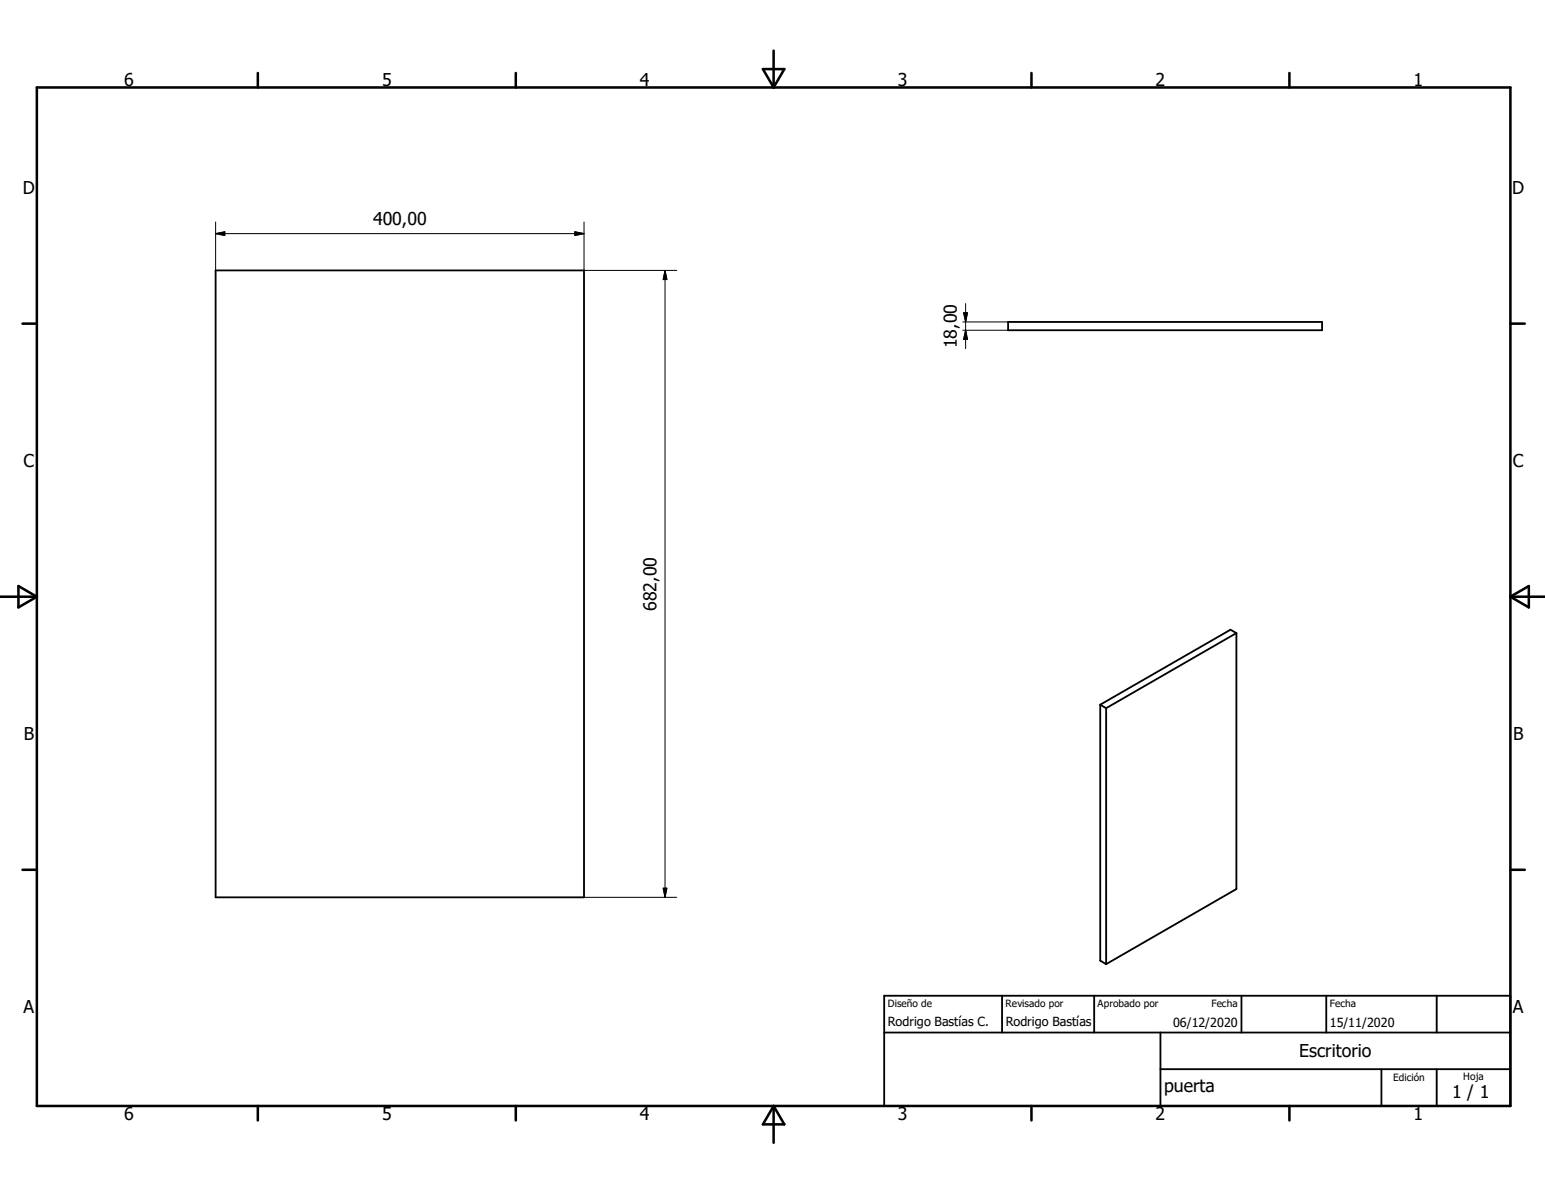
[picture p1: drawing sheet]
<svg xmlns="http://www.w3.org/2000/svg" width="279mm" height="216mm" viewBox="0 0 279 216" stroke-linecap="round" stroke-linejoin="round" font-family="sans-serif">
<g fill="none" stroke="#000" stroke-width=".33">
<path d="M39 48.9h66.6v113.4h-66.6zM182.3 58.2h56.8v1.5h-56.8zM223.6 114.5v46.3l-23.6 13.5M223.6 114.5l-1.1-.6-23.5 13.5M223.6 114.5l-23.6 13.6M199 127.4v46.3l1 .6M199 127.4l1 .7M200 128.1v46.2M159.9 186.7h113.2M159.9 180.1h113.2v19.9h-113.2zM181.2 180.1v6.6M197.9 180.1v6.6"/>
<path d="M209.9 193.3h63.2M209.9 186.7v13.3M224.5 180.1v6.6M239.8 180.1v6.6M249.8 193.3v6.7M259.8 180.1v6.6M259.8 193.3v6.7"/>
</g>
<g fill="none" stroke="#000" stroke-width=".46">
<path d="M6.7 15.8h266.4v184.2h-266.4zM46.6 13.2v2.6M93.3 13.2v2.6M138 12.5h3.8l-1.9 3.3zM139.9 9.2v6.6M186.5 13.2v2.6M233.2 13.2v2.6M4.1 58.5h2.6M273.1 58.5h2.6M0 107.9h6.7M3.3 106l3.4 1.9-3.4 1.9zM273.1 107.9h6.3"/>
<path d="M273.1 107.9l3.4-1.9v3.8zM4.1 157.3h2.6M273.1 157.3h2.6M46.6 200v2.6M93.3 200v2.6M139.9 200v6.6M139.9 200l1.9 3.3h-3.8zM186.5 200v2.6M233.2 200v2.6"/>
</g>
<g fill="none" stroke="#000" stroke-width=".18">
<path d="M39 42.2h66.6M39 42.2l1.6-.3v.7zM39 40.1v8.8M104 41.9l1.6 .3-1.6 .4zM105.6 40.1v8.8h16.8M120.3 48.9v113.4M120.3 48.9l.3 1.6h-.7zM174.1 59.7h8.2M174.1 58.2h8.2M174.3 56.6h.7l-.4 1.6zM174.6 54.9v8.1M174.6 59.7l.4 1.7h-.7z"/>
<path d="M105.6 162.3h16.8M119.9 160.6h.7l-.3 1.7z"/>
</g>
<path d="M39 42.2l1.6-.3v.7zM104 41.9l1.6 .3-1.6 .4zM120.3 48.9l.3 1.6h-.7zM174.3 56.6h.7l-.4 1.6zM174.6 59.7l.4 1.7h-.7zM119.9 160.6h.7l-.3 1.7z" fill="#000" stroke="#000" stroke-width=".18"/>
<g font-size="3.2">
<text x="22.5" y="15.6">6</text>
<text x="69.1" y="15.6">5</text>
<text x="115.7" y="15.6">4</text>
<text x="162.3" y="15.6">3</text>
<text x="209" y="15.6">2</text>
<text x="255.6" y="15.6">1</text>
<text x="4.1" y="35">D</text>
<text x="273.5" y="35">D</text>
<text x="67.5" y="40.7">400,00</text>
<text x="173" y="63" transform="rotate(-90 173 63)">18,00</text>
<text x="4.3" y="84.4">C</text>
<text x="273.6" y="84.4">C</text>
<text x="118.7" y="110.4" transform="rotate(-90 118.7 110.4)">682,00</text>
<text x="4.3" y="133.7">B</text>
<text x="273.6" y="133.7">B</text>
<text x="4.3" y="183.1">A</text>
<text x="273.6" y="183.1">A</text>
<text x="235" y="191.1">Escritorio</text>
<text x="210.5" y="197.5">puerta</text>
<text x="22.5" y="202.6">6</text>
<text x="69.1" y="202.6">5</text>
<text x="115.7" y="202.6">4</text>
<text x="162.3" y="202.6">3</text>
<text x="209" y="202.6">2</text>
<text x="255.6" y="202.6">1</text>
<text x="262.6" y="198.6">1 / 1</text>
</g>
<g font-size="2.3">
<text x="160.5" y="185.5">Rodrigo Bastías C.</text>
<text x="181.9" y="185.5">Rodrigo Bastías</text>
<text x="212.1" y="185.7">06/12/2020</text>
<text x="240.5" y="185.7">15/11/2020</text>
</g>
<g font-size="1.8">
<text x="160.5" y="182.2">Diseño de</text>
<text x="181.9" y="182.1">Revisado por</text>
<text x="198.5" y="182.1">Aprobado por</text>
<text x="219.1" y="182.1">Fecha</text>
<text x="240.5" y="182.1">Fecha</text>
<text x="252" y="195.5">Edición</text>
<text x="264.6" y="195.3">Hoja</text>
</g>
</svg>
